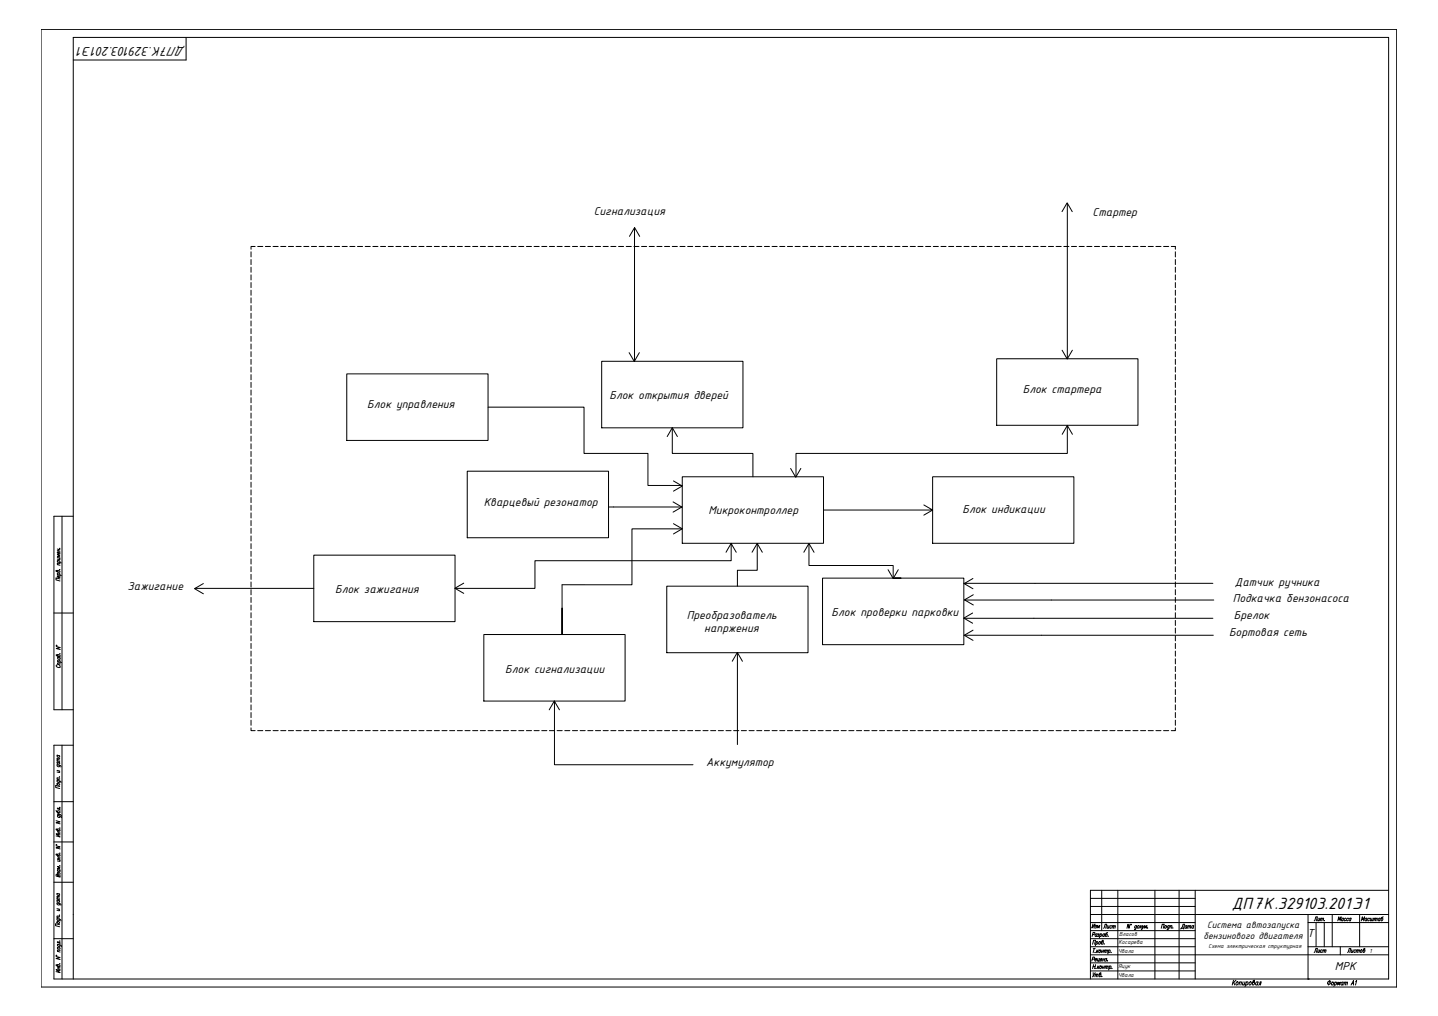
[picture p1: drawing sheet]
<svg xmlns="http://www.w3.org/2000/svg" width="841mm" height="594mm" viewBox="0 0 841 594" stroke-linecap="round" stroke-linejoin="round" font-family="sans-serif">
<!-- layer: KONTUR -->
<path d="M24 17h793v560h-793z" fill="none" stroke="#000" stroke-width=".58"/>
<g fill="none" stroke="#000" stroke-width=".58">
<path d="M109 22v13h-66M36 302v113M43 302h-11v113h11M32 358h11M36 436v136M43 436h-11v136h780v-550h-769v550M32 469h11M32 492h11M32 516h11M644 521v23M654 521v51M675 521v51"/>
<path d="M690 521v51M699 521v51M699 535h113M765 535v37M765 539h47M779 535v19M795 535v19M812 521h-174v51M32 549h11M699 558h113M765 554h47M784 554v4"/>
</g>
<g fill="none" stroke="#000" stroke-width=".58">
<path d="M34 334v-1l1 1v1l-2-1h1M34 336l2 1M34 330l1 1M34 329h2M34 326h1M34 321h1M34 322h1M34 336v-1l1 1M34 329v-1h1v1M34 321v1M35 326v1h-1M35 337v1l-1-1v1"/>
<path d="M35 323v1l-1-1v1M35 333h.1M35 321h.1M35 339l-2-1v1l2 1M35 330l-1-1v1M35 325l-1-1 1 1h-1l1 1M33 378l2 1h-2l2 1M33 377v1zM33 389v1a1.1 1.1 0 0 0 1 0 1.1 1.1 0 0 0 1 0v-1M34 383h1v1l-2-1 1 1M34 388l1 1M34 387h2"/>
<path d="M34 384l1 1M34 387v-1l1 1M34 384v1l1 1v-1M35 382h.1M35 388h-1v1M33 456l2 1 1 1M33 447l2 1h1M33 456h2M33 450l2 1M33 446h2M33 445h2M33 442h2"/>
<path d="M33 458h2v1h-1zM34 456l-1 1 1 1 1-1M34 447l-1 1h1h1v-1M34 446h-1l1 1h1v-1M34 442h-1l1 1h1v-1M34 451l1 1-2-1M35 454h.1M35 460l-2-1v1l2 1M35 455h-2l1 1M35 444h-2l1 1M35 444l-2-1 1 1M33 480l2 1h-2l2 1"/>
<path d="M33 474v1h2l-1-1v1M34 477h2v1M34 475l1 1h-1M34 477v1h1v-1M35 472h.1M35 476l1 1M35 473l-1-1 1 2M33 495h2l-2 1h2M33 494h.1M34 500v-1a.8 .8 0 0 1 1 0 .8 .8 0 0 1 0 1h-2v-1l1 1M34 485h1v1l-2-1 1 1M34 486l1 1"/>
<path d="M34 487l1 1M34 486v1M35 499h.1M35 484h.1M35 488h-2l2 1h-2M34 509h1M34 502l1 1M34 501h1M34 502h1M34 512l-1-1v1l2 1v-1l-1-1v2M34 509v1h1v-1M34 510h1v1"/>
<path d="M34 511v-1v1M34 501v1M35 503v1l-1-1M35 506h.1M35 507h-1l1 1h-1h1M33 537l2 1h1M33 528l2 1h1M33 536l2 1M33 531l2 1M33 526l2 1M33 526h2M33 522l2 1"/>
<path d="M33 539h2v1h-1zM34 537l-1 1h1h1v-1M34 528l-1 1h1h1v-1M34 526l-1 1 1 1 1-1M34 522l-1 1 1 1 1-1M34 532l1 1-2-1M35 535h.1M35 536h-2l1 1M35 525h-2l1 1M35 524h-2l1 1M769 538l1-2v2M771 537v1h1"/>
<path d="M772 537l-1 1M772 537h1v1M773 537l-1 1M773 537h1v1M775 538h.1M782 538l1-2v2l1-2v2M786 537h-1v1M786 537l-1 1M787 537l-1 1h1M789 537h-1v1M790 537l-1 1h1M790 537v1"/>
<path d="M33 559l2 1h-2l2 1M33 559h.1M34 552l2 1v1M34 556l1 1M34 554h1v1h-1zM34 552v1h1v-1M35 541l-3-1v1l3 1M35 550h.1M35 556l-1-1v1M35 551h-1l1 1M639 552l1-2h1l-1 2M639 546h1v-1h-1v3"/>
<path d="M639 555h2M640 555l-1 2M640 557h.1M641 551h1l-1 1M641 551v2M642 555l-1 2M642 546h-1l-1 1 1 1v-1M642 546l-1 2M642 556v1M642 546h1l-1 1M643 547h-1M643 551h1l-1 1z"/>
<path d="M643 556h1l-1 1zM643 546h1v1v1l-1-1M644 546l-1 2M644 556h1M645 555l-1 2M645 551v1h-1l1-2-1 1M645 555v2M646 552h.1M646 546l-1 1v1l1-1M646 556h1v1M646 546v2M646 555v2"/>
<path d="M647 556h1l-1 1M648 545l-1 1-1 1 1 1 1-2h-1M648 547h.1M648 556l1-1v1v1h-1M648 555v3M650 557h.1M661 540l-1 3v-3l-1 3M662 541h.1M665 542l-1-1v1v1v-1M665 541l-1 2h-1M665 542h1v1l-1-1zM667 541v2"/>
<path d="M667 542l1 1M668 541l-1 1M668 541v2l1-2M668 543l-1 1M669 543l1-2v1l1-1-1 2M671 543h.1M679 543l1-3h1l-1 3M681 542h1v1l-1-1zM684 542l-1-1v1v1l1-1M684 541l-1 2M684 542l1-1v2M685 541l-1 2"/>
<path d="M686 543h.1M34 565v-1l1 1h-2v-1l1 1M34 566h1M34 566l1 1M34 566v1M35 564h.1M35 568l-2-1 2 2-2-1M639 561h1v-1h-1v2M639 565h1M639 569v2M640 564l-1 2M640 561h1v-1l-1 1 1 1"/>
<path d="M641 569l-2 2M641 570v1M641 570l-1 1M641 564l-1 2M641 566h.1M641 570h1v1M642 565v1M642 560v2h1M642 566h1M643 565l-1 1M643 560v2M643 570h1l-1 1 1-2-1 1"/>
<path d="M643 561h1v-1l-1 2h1M644 565v1h-1zM644 571h.1M645 566h1M645 565v1M645 561h1M645 560v2M646 565v1M646 560v2M647 565v1M647 561h.1M647 565l-1 1"/>
<path d="M647 561v1h-1M647 565h1v1M648 562h.1M649 565h1v1h-1M649 565l-1 2M650 566h.1M721 573v3M722 574v2M723 573l-2 2M723 574h1a.9 .9 0 0 1 0 1 .9 .9 0 0 1-1 1zM725 575l1-1v2M725 574v2"/>
<path d="M727 574v2l1-1M728 574v2M729 574a.9 .9 0 0 1 1 1 .9 .9 0 0 1-1 1M729 574l-1 3M731 574a.8 .8 0 0 1 1 1 1 1 0 0 1-2 0zM733 574a.8 .8 0 0 1 1 1 1 1 0 0 1-2 0l1-2h1l-1 1M736 574h-1l-1 1 1 1M736 574l-1 2M736 576l1-2h1l-1 2M778 573l-1 3M779 574a.8 .8 0 0 1 1 1 .8 .8 0 0 1-1 1zM781 575v-1a.8 .8 0 0 1 1 1 1.1 1.1 0 0 1-2 1"/>
<path d="M781 574l-1 3M782 576l1-2v2l1-2-1 2M786 575l-1-1a.8 .8 0 0 0-1 1 .8 .8 0 0 0 1 1M786 574l-1 2M786 575l1-1v2M786 574v2M787 575l1-1v2M790 576l2-3v3M791 575h1M793 574v-1v3"/>
<circle cx="777" cy="575" r="1"/>
</g>
<path d="M770 540v14M774 540v14M638 558h61M638 554h61M638 549h61M638 568h61M638 563h61" fill="none" stroke="#000" stroke-width=".58"/>
<!-- layer: 0 -->
<circle cx="765" cy="572" r=".4" fill="#000"/>
<g fill="none" stroke="#000" stroke-width=".58">
<path d="M624 119v91M368 138l3-5 3 5M371 133v78M621 124l3-5 3 5M147 147v3M147 152v3M147 156v3M149 144h-2v2M151 144h3M155 144h3M160 144h3M164 144h3"/>
<path d="M169 144h3M173 144h3M178 144h3M182 144h3M187 144h3M191 144h3M196 144h3M200 144h3M205 144h3M209 144h3M214 144h3M218 144h3"/>
<path d="M223 144h3M227 144h3M232 144h3M236 144h3M241 144h3M245 144h3M249 144h3M254 144h3M258 144h3M263 144h3M267 144h3M272 144h3"/>
<path d="M276 144h3M281 144h3M285 144h3M290 144h3M294 144h3M299 144h3M303 144h3M308 144h3M312 144h3M317 144h3M321 144h3M326 144h3"/>
<path d="M330 144h3M335 144h3M339 144h3M344 144h3M348 144h3M353 144h3M357 144h3M362 144h3M366 144h3M371 144h3M375 144h3M380 144h3"/>
<path d="M384 144h3M389 144h3M393 144h3M398 144h3M402 144h3M407 144h3M411 144h3M416 144h3M420 144h3M425 144h3M429 144h3M434 144h3"/>
<path d="M438 144h3M443 144h3M447 144h3M452 144h3M456 144h3M461 144h3M465 144h3M469 144h3M474 144h3M478 144h3M483 144h3M487 144h3"/>
<path d="M492 144h3M496 144h3M501 144h3M505 144h3M510 144h3M514 144h3M519 144h3M523 144h3M528 144h3M532 144h3M537 144h3M541 144h3"/>
<path d="M546 144h3M550 144h3M555 144h3M559 144h3M564 144h3M568 144h3M573 144h3M577 144h3M582 144h3M586 144h3M591 144h3M595 144h3"/>
<path d="M600 144h3M604 144h3M609 144h3M613 144h3M618 144h3M622 144h3M627 144h3M631 144h3M636 144h3M640 144h3M645 144h3M649 144h3"/>
<path d="M654 144h3M658 144h3M663 144h3M667 144h3M672 144h3M676 144h3M681 144h3M685 144h2v2M687 147v3M687 152v3M687 156v3M147 161v3"/>
<path d="M147 165v3M147 170v3M147 174v3M147 179v3M687 161v3M687 165v3M687 170v3M687 174v3M687 179v3M147 183v3M147 188v3M147 192v3"/>
<path d="M147 197v3M687 183v3M687 188v3M687 192v3M687 197v3M147 201v3M147 206v3M147 210v3M147 215v3M147 219v3M203 219h82v39h-82zM352 211h83v39h-83z"/>
<path d="M368 206l3 5 3-5M583 210h83v39h-83zM621 205l3 5 3-5M687 201v3M687 206v3M687 210v3M687 215v3M687 219v3M147 224v3M147 228v3M147 233v3M147 237v3"/>
<path d="M285 238h57v27h37v19h20M687 224v3M687 228v3M687 233v3M687 237v3M147 242v3M147 246v3M147 251v2M147 255v3M147 259v3M390 255l3-5 3 5M393 250v15h47v14"/>
<path d="M621 254l3-5 3 5M624 249v16h-158v14M687 242v3M687 246v3M687 251v2M687 255v3M687 259v3M147 264v3M147 268v3M147 273v3M147 277v3M273 276h83v38h-83z"/>
<path d="M399 279h83v39h-83zM462 274l3 5 3-5M545 279h83v39h-83zM687 264v3M687 268v3M687 273v3M687 277v3M147 282v3M147 286v3M147 291v3M147 295v3M147 300v3"/>
<path d="M356 296h43M394 293l5 3-5 3M394 281l5 3-5 3M540 295l5 3h-63M545 298l-5 3M687 282v3M687 286v3M687 291v3M687 295v3M687 300v3M147 304v3M147 309v3"/>
<path d="M147 313v3M147 318v3M394 306l5 3-5 3M399 309h-29v33h-41v29v-15M428 318v10h-115v16h-47M443 318v15h-12v10M473 318v13h49v7h5h-4M687 304v3M687 309v3M687 313v3M687 318v3M147 322v3"/>
<path d="M147 327v3M147 331v3M147 336v3M184 325h82v38h-82zM425 323l3-5 3 5M440 323l3-5 3 5M470 323l3-5 3 5M481 338h83v39h-83zM519 333l3 5 3-5M569 338l-5 3 5 3M687 322v3M687 327v3"/>
<path d="M687 331v3M687 336v3M114 344h70M119 341l-5 3 5 3M147 340v3M147 345v3M147 349v3M147 354v3M147 358v3M271 341l-5 3 5 3M390 343h83v39h-83zM564 341h145"/>
<path d="M564 351h146M569 358l-5 3 5 3M569 348l-5 3 5 3M687 340v3M687 345v3M687 349v3M687 354v3M687 358v3M147 363v3M147 367v3M147 372v3M147 376v3"/>
<path d="M283 371h83v39h-83zM564 362h145M564 371h146M569 368l-5 3 5 3M687 363v3M687 367v3M687 372v3M687 376v3M147 381v3M147 385v3M147 390v3M147 394v3"/>
<path d="M147 399v3M428 387l3-5 3 5M431 382v53M687 381v3M687 385v3M687 390v3M687 394v3M687 399v3M147 403v3M147 408v3M147 412v3M147 417v3"/>
<path d="M321 415l3-5 3 5M324 410v37h81M687 403v3M687 408v3M687 412v3M687 417v3M147 426v1h2M147 421v3M151 427h3M155 427h3M160 427h3M164 427h3"/>
<path d="M169 427h3M173 427h3M178 427h3M182 427h3M187 427h3M191 427h3M196 427h3M200 427h3M205 427h3M209 427h3M214 427h3M218 427h3"/>
<path d="M223 427h3M227 427h3M232 427h3M236 427h3M241 427h3M245 427h3M249 427h3M254 427h3M258 427h3M263 427h3M267 427h3M272 427h3"/>
<path d="M276 427h3M281 427h3M285 427h3M290 427h3M294 427h3M299 427h3M303 427h3M308 427h3M312 427h3M317 427h3M321 427h3M326 427h3"/>
<path d="M330 427h3M335 427h3M339 427h3M344 427h3M348 427h3M353 427h3M357 427h3M362 427h3M366 427h3M371 427h3M375 427h3M380 427h3"/>
<path d="M384 427h3M389 427h3M393 427h3M398 427h3M402 427h3M407 427h3M411 427h3M416 427h3M420 427h3M425 427h3M429 427h3M434 427h3"/>
<path d="M438 427h3M443 427h3M447 427h3M452 427h3M456 427h3M461 427h3M465 427h3M469 427h3M474 427h3M478 427h3M483 427h3M487 427h3"/>
<path d="M492 427h3M496 427h3M501 427h3M505 427h3M510 427h3M514 427h3M519 427h3M523 427h3M528 427h3M532 427h3M537 427h3M541 427h3"/>
<path d="M546 427h3M550 427h3M555 427h3M559 427h3M564 427h3M568 427h3M573 427h3M577 427h3M582 427h3M586 427h3M591 427h3M595 427h3"/>
<path d="M600 427h3M604 427h3M609 427h3M613 427h3M618 427h3M622 427h3M627 427h3M631 427h3M636 427h3M640 427h3M645 427h3M649 427h3"/>
<path d="M654 427h3M658 427h3M663 427h3M667 427h3M672 427h3M676 427h3M681 427h3M687 426v1h-2M687 421v3M638 539h61M638 530h61M638 525h61"/>
<path d="M638 535h61M638 544h61"/>
</g>
<text font-size="10.2" x="721" y="532">ДП7К.329103.201Э1</text>
<text font-size="8" x="108" y="27" transform="rotate(-180 108 27)">ДП7К.329103.201Э1</text>
<g font-size="7.3">
<text x="765" y="548">Т</text>
<text x="781" y="567">МРК</text>
</g>
<g font-size="7.2">
<text x="347" y="126">Сигнализация</text>
<text x="639" y="126">Стартер</text>
<text x="356" y="233">Блок открытия дверей</text>
<text x="598" y="230">Блок стартера</text>
<text x="215" y="238">Блок управления</text>
<text x="283" y="296">Кварцевый резонатор</text>
<text x="563" y="300">Блок индикации</text>
<text x="414" y="300">Микроконтроллер</text>
<text x="75" y="345">Зажигание</text>
<text x="196" y="347">Блок зажигания</text>
<text x="722" y="342">Датчик ручника</text>
<text x="721" y="352">Подкачка бензонасоса</text>
<text x="402" y="362">Преобразователь</text>
<text x="486" y="360">Блок проверки парковки</text>
<text x="722" y="362">Брелок</text>
<text x="412" y="370">напржения</text>
<text x="719" y="372">Бортовая сеть</text>
<text x="296" y="393">Блок сигнализации</text>
<text x="413" y="448">Аккумулятор</text>
</g>
<text font-size="6.2" x="689" y="544">Дата</text>
<g font-size="5.9">
<text x="706" y="543">Система автозапуска</text>
<text x="704" y="549">бензинового двигателя</text>
</g>
<g font-size="5.7">
<text x="795" y="540">Масштаб</text>
<text x="637" y="544">Изм</text>
<text x="644" y="544">Лист</text>
</g>
<g font-size="5.3">
<text x="767" y="558">Лист</text>
<text x="787" y="558">Листов</text>
</g>
<g font-size="3.7">
<text x="655" y="547">Власов</text>
<text x="654" y="558">Чвала</text>
<text x="654" y="552">Косарева</text>
<text x="707" y="554">Схема электрическая структурная</text>
<text x="801" y="557">1</text>
<text x="654" y="566">Яцук</text>
<text x="654" y="571">Чвала</text>
</g>
</svg>
